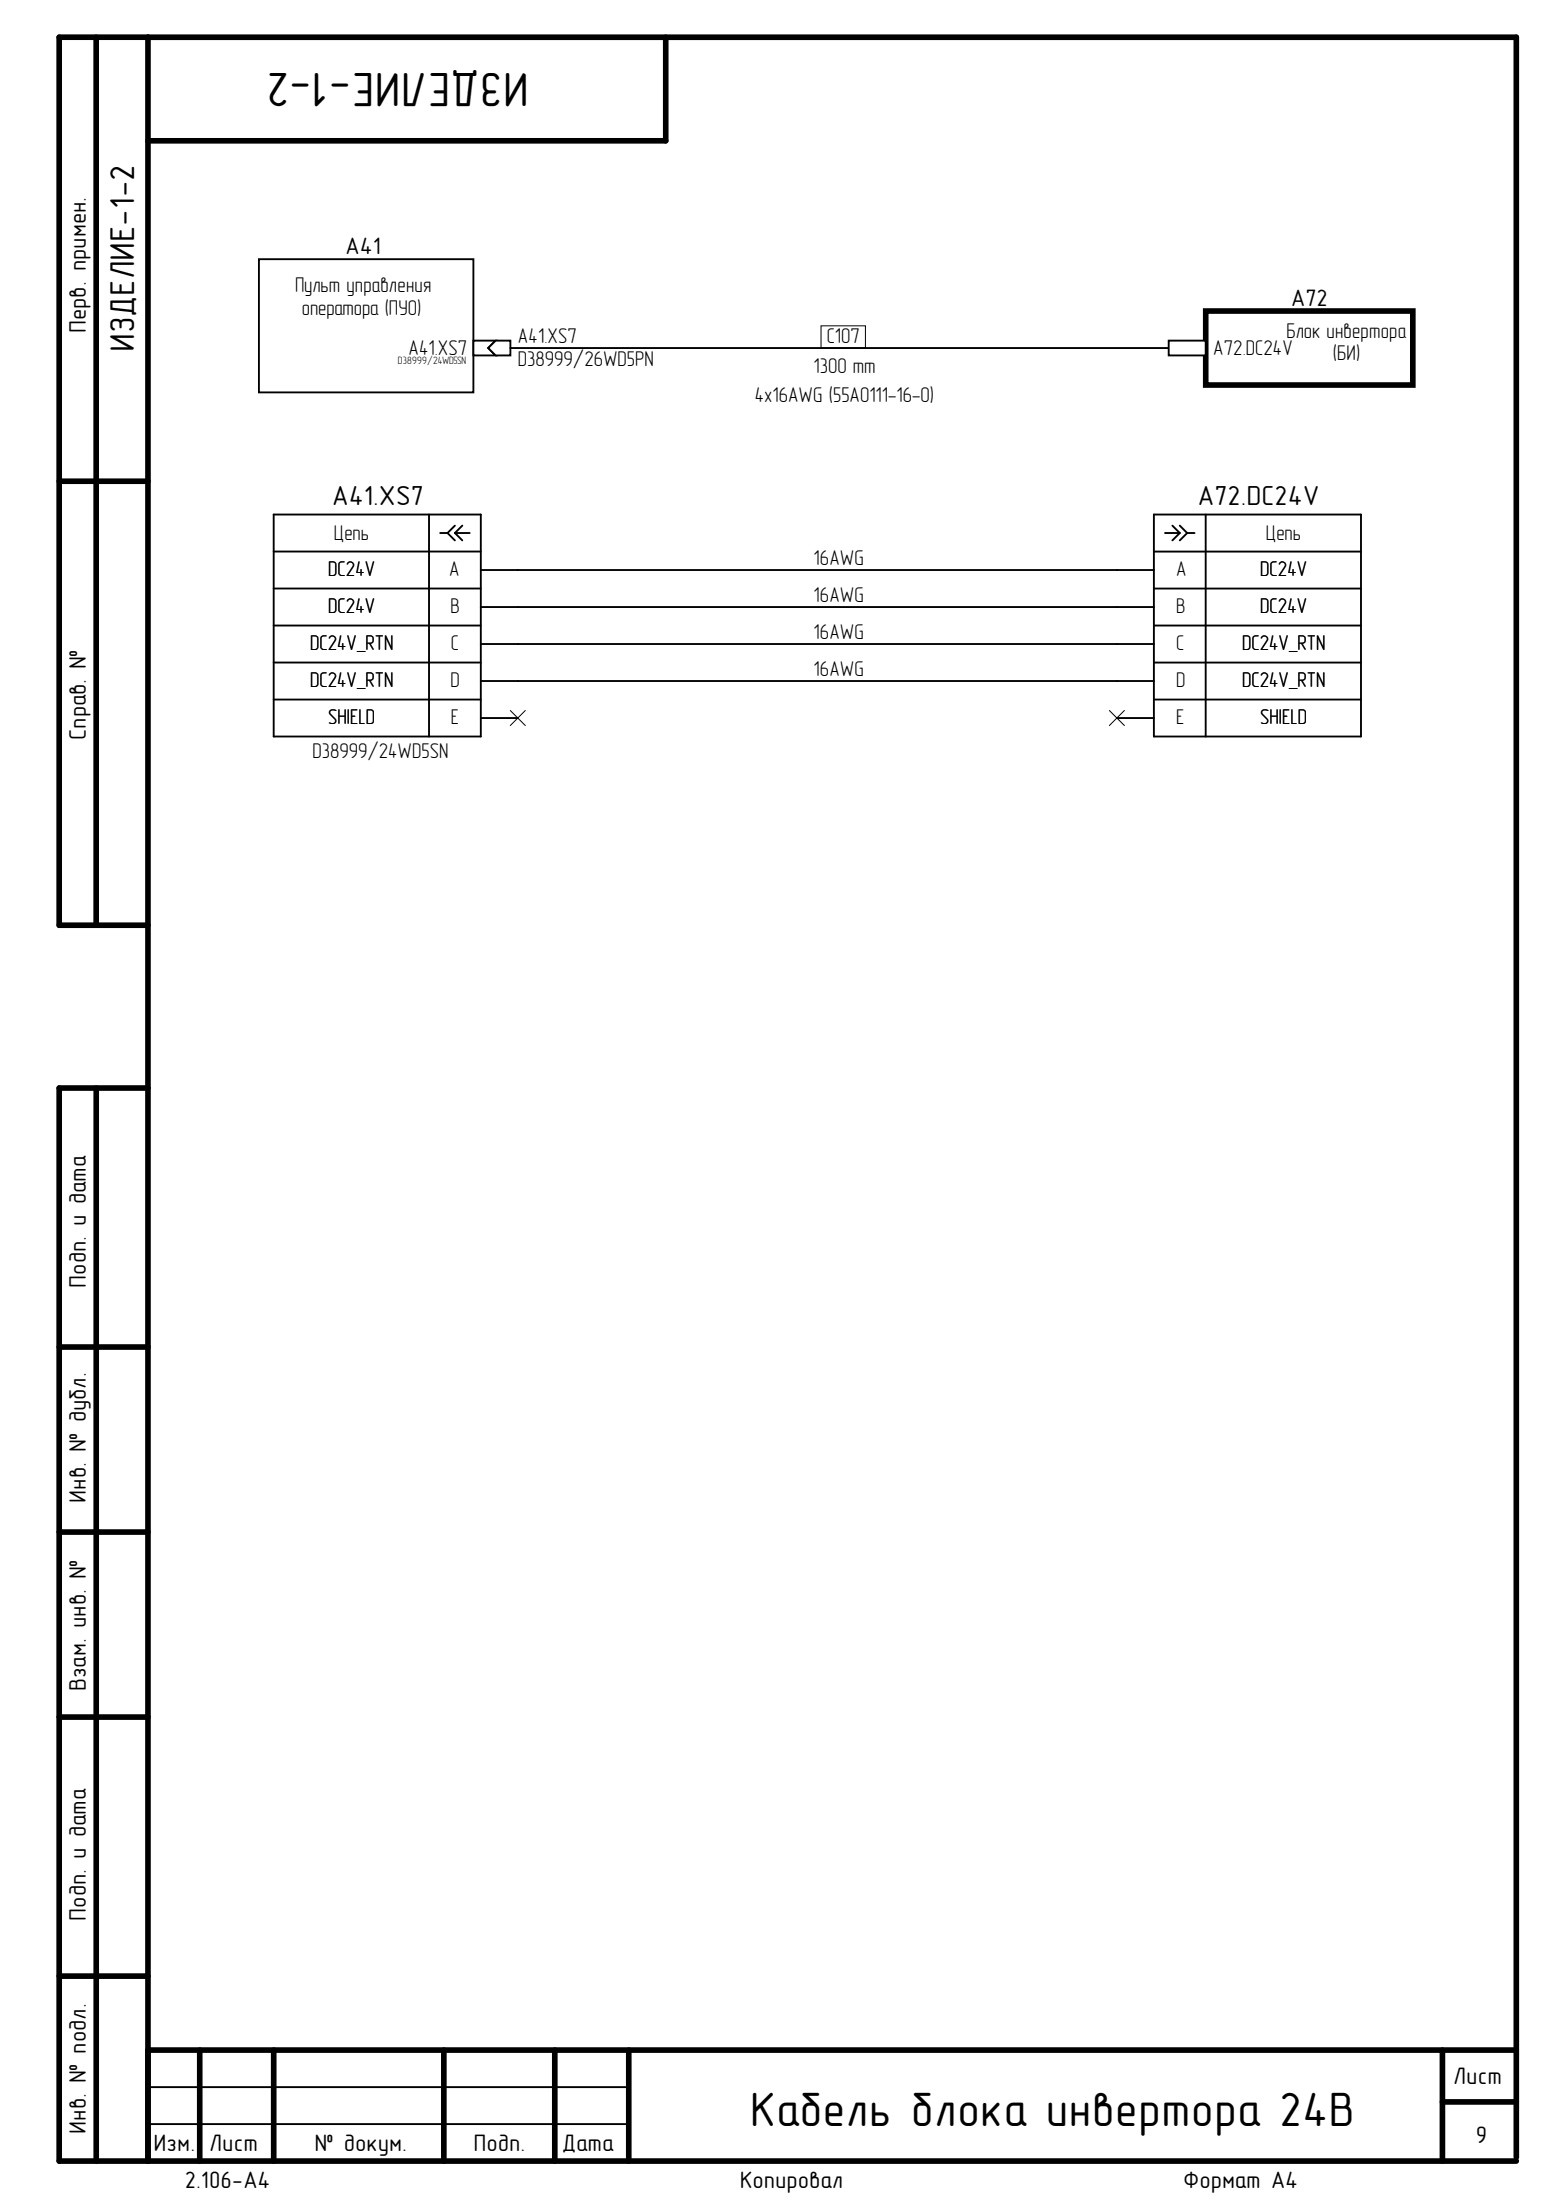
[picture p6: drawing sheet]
<svg xmlns="http://www.w3.org/2000/svg" width="210mm" height="297mm" viewBox="0 0 210 297" stroke-linecap="round" stroke-linejoin="round" font-family="sans-serif">
<g fill="none" stroke="#000" stroke-width=".76">
<path d="M13 5v119.9M20 5v286.8M89.9 5v14h-69.9M8 65h12M20 124.9h-12v-119.9h196.7v286.3M13 146.9v144.9M20 146.9h-12v144.9h196.7M8 181.9h12M8 206.9h12M8 231.8h12M8 266.8h12M20 276.8h184.7"/>
<path d="M27 276.8v15M36.9 276.8v15M59.9 276.8v15M74.9 276.8v15M84.9 276.8v15M194.7 276.8v15M194.7 283.8h10"/>
</g>
<path d="M35 35h28.9v18h-28.9zM20 286.8h64.9M20 281.8h64.9" fill="none" stroke="#000" stroke-width=".25"/>
<path d="M110.8 44h6v3h-6z" fill="none" stroke="#000" stroke-width=".13"/>
<path d="M63.9 46h3l-1 1 1 1h-3z" fill-rule="evenodd" fill="#fff"/>
<path d="M63.9 46h3l-1 1 1 1h-3z" fill="none" stroke="#000" stroke-width=".25"/>
<path d="M66.9 46h2v2h-2l-1-1z" fill-rule="evenodd" fill="#fff"/>
<path d="M66.9 46h2v2h-2l-1-1z" fill="none" stroke="#000" stroke-width=".25"/>
<path d="M162.8 42h27.9v10h-27.9z" fill-rule="evenodd" fill="#fff"/>
<path d="M162.8 42h27.9v10h-27.9z" fill="none" stroke="#000" stroke-width=".76"/>
<g fill="none" stroke="#000" stroke-width=".25">
<path d="M68.9 47h88.9M36.9 69.5h28v29.9h-28zM36.9 74.5h28M36.9 79.5h28M57.9 69.5v29.9M59.4 72h1M60.4 72l1 1M61.4 72h2M61.4 72l1 1M61.4 71l-1 1M62.4 71l-1 1M64.9 77h90.9"/>
<path d="M155.8 69.5h27.9v29.9h-27.9zM155.8 74.5h27.9M155.8 79.5h27.9M157.3 72h2M158.3 71l1 1M159.3 72l-1 1M159.3 71l1 1M160.3 72h.9M160.3 72l-1 1M162.8 69.5v29.9M36.9 84.5h28M36.9 89.5h28"/>
<path d="M36.9 94.5h28M64.9 92h90.9M64.9 87h90.9M64.9 82h90.9M64.9 96.9h5M150.8 96.9h5M155.8 84.5h27.9M155.8 89.5h27.9M155.8 94.5h27.9"/>
</g>
<path d="M157.8 46h5v2h-5z" fill-rule="evenodd" fill="#fff"/>
<path d="M157.8 46h5v2h-5z" fill="none" stroke="#000" stroke-width=".25"/>
<path d="M68.9 95.9l2 2.1M70.9 95.9l-2 2.1M149.8 95.9l2 2.1M151.8 95.9l-2 2.1" fill="none" stroke="#000" stroke-width=".13"/>
<g font-size="6.5">
<text x="71.4" y="9.8" transform="rotate(-180 71.4 9.8)">ИЗДЕЛИЕ-1-2</text>
<text x="101.2" y="287">Кабель блока инвертора 24В</text>
</g>
<text font-size="4.7" x="18.1" y="47.5" transform="rotate(-90 18.1 47.5)">ИЗДЕЛИЕ-1-2</text>
<g font-size="3.7">
<text x="44.8" y="68.2">A41.XS7</text>
<text x="161.7" y="68.2">A72.DC24V</text>
</g>
<g font-size="3.2">
<text x="46.6" y="34.3">A41</text>
<text x="174.3" y="41.3">A72</text>
<text x="11.6" y="45" transform="rotate(-90 11.6 45)">Перв. примен.</text>
<text x="11.6" y="99.9" transform="rotate(-90 11.6 99.9)">Справ. №</text>
<text x="11.6" y="173.9" transform="rotate(-90 11.6 173.9)">Подп. и дата</text>
<text x="11.6" y="202.9" transform="rotate(-90 11.6 202.9)">Инв. № дубл.</text>
<text x="11.6" y="228.4" transform="rotate(-90 11.6 228.4)">Взам. инв. №</text>
<text x="11.6" y="259.3" transform="rotate(-90 11.6 259.3)">Подп. и дата</text>
<text x="196.2" y="281.4">Лист</text>
<text x="11.6" y="288.1" transform="rotate(-90 11.6 288.1)">Инв. № подл.</text>
<text x="20.7" y="290.4">Изм.</text>
<text x="28.2" y="290.4">Лист</text>
<text x="42.4" y="290.4">№ докум.</text>
<text x="63.9" y="290.4">Подп.</text>
<text x="75.8" y="290.4">Дата</text>
<text x="199.2" y="289.4">9</text>
<text x="24.9" y="295.4">2.106-A4</text>
<text x="99.9" y="295.4">Копировал</text>
<text x="159.7" y="295.4">Формат А4</text>
</g>
<g font-size="2.9">
<text x="39.8" y="39.4">Пульт управления</text>
<text x="40.8" y="42.5">оператора (ПУО)</text>
<text x="55.1" y="47.9">A41.XS7</text>
<text x="69.9" y="46.4">A41.XS7</text>
<text x="111.6" y="46.4">С107</text>
<text x="163.8" y="47.9">A72.DC24V</text>
<text x="173.7" y="45.6">Блок инвертора</text>
<text x="69.9" y="49.4">D38999/26WD5PN</text>
<text x="109.8" y="50.3">1300 mm</text>
<text x="179.9" y="48.6">(БИ)</text>
<text x="101.9" y="54.3">4x16AWG (55A0111-16-0)</text>
<text x="44.3" y="77.8">DC24V</text>
<text x="45.1" y="72.8">Цепь</text>
<text x="60.6" y="77.8">A</text>
<text x="109.8" y="76.3">16AWG</text>
<text x="158.8" y="77.8">A</text>
<text x="170.1" y="77.8">DC24V</text>
<text x="170.9" y="72.8">Цепь</text>
<text x="44.3" y="82.8">DC24V</text>
<text x="60.8" y="82.8">B</text>
<text x="109.8" y="81.3">16AWG</text>
<text x="158.8" y="82.8">B</text>
<text x="170.1" y="82.8">DC24V</text>
<text x="41.9" y="87.8">DC24V_RTN</text>
<text x="60.9" y="87.8">C</text>
<text x="109.8" y="86.3">16AWG</text>
<text x="158.8" y="87.8">C</text>
<text x="167.7" y="87.8">DC24V_RTN</text>
<text x="41.9" y="92.8">DC24V_RTN</text>
<text x="60.8" y="92.8">D</text>
<text x="109.8" y="91.3">16AWG</text>
<text x="158.8" y="92.8">D</text>
<text x="167.7" y="92.8">DC24V_RTN</text>
<text x="44.3" y="97.8">SHIELD</text>
<text x="60.9" y="97.8">E</text>
<text x="158.8" y="97.8">E</text>
<text x="170.1" y="97.8">SHIELD</text>
<text x="42.2" y="102.4">D38999/24WD5SN</text>
</g>
<text font-size="1.4" x="53.7" y="49.2">D38999/24WD5SN</text>
</svg>
